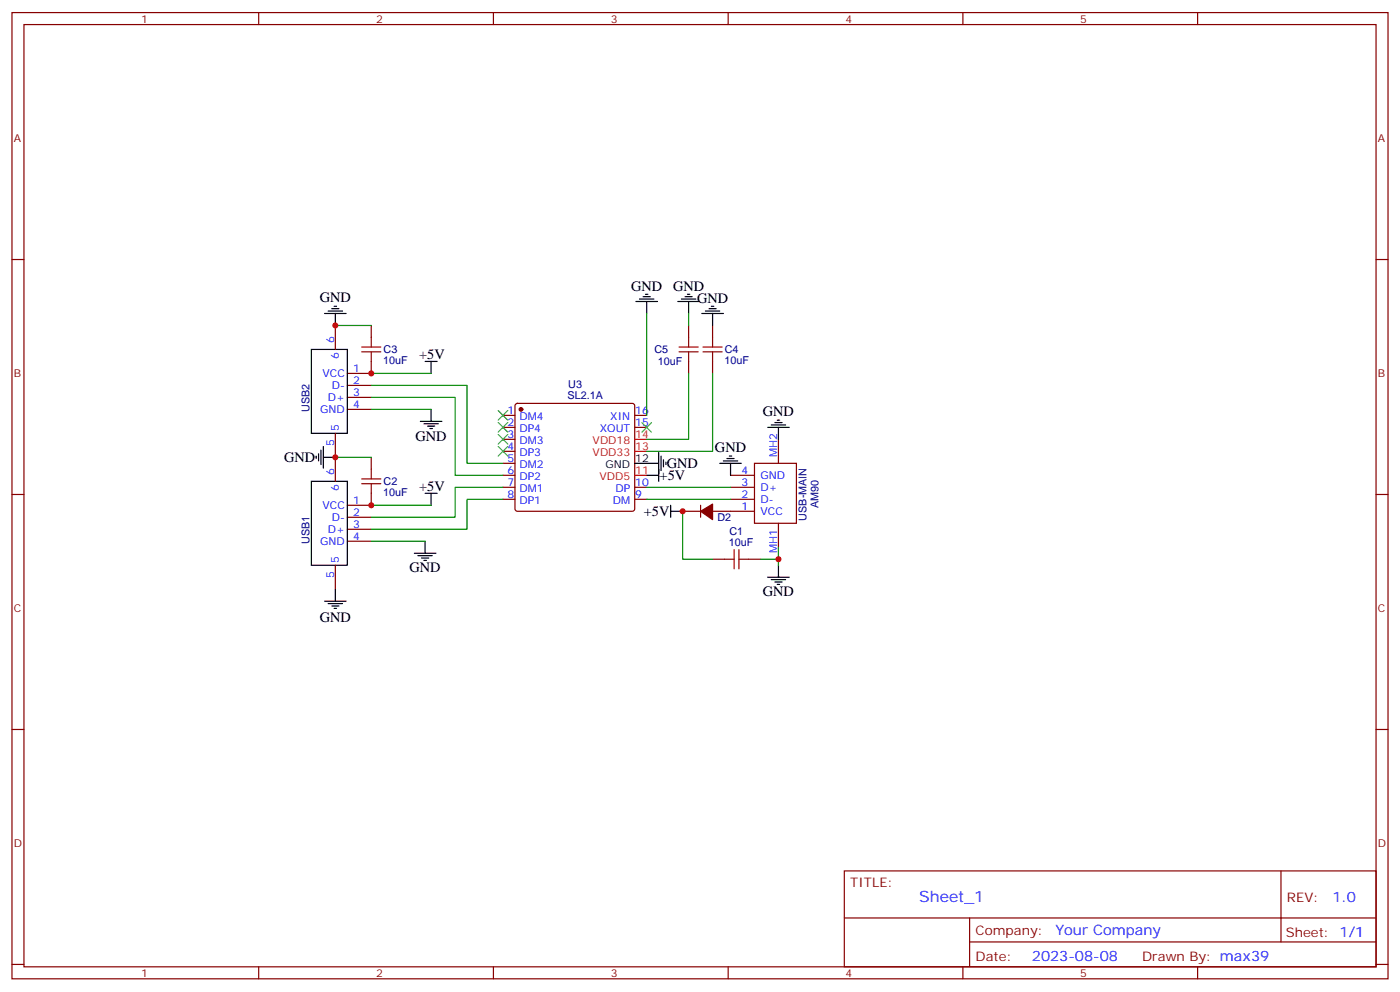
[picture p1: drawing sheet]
<svg xmlns="http://www.w3.org/2000/svg" width="412mm" height="292mm" viewBox="0 0 412 292" stroke-linecap="round" stroke-linejoin="round" font-family="sans-serif">
<g fill="none" stroke="#870000" stroke-width=".35">
<path d="M3.5 3.7h405.4v284.3h-405.4zM7.1 7.2h398.2v277.3h-398.2zM76.2 3.7v3.5M145.3 3.7v3.5M214.5 3.7v3.5M283.6 3.7v3.5M352.8 3.7v3.5M3.5 76.4h3.6M405.3 76.4h3.6M98.8 95.8v7M109.4 95.8v3.5M202.8 95.8v3.5"/>
<path d="M209.9 95.8v3.5M102.3 113.4h7.1M102.3 116.9h7.1M109.4 106.4v3.5h-7.1M151.9 118.9l.5-.2h33.9l.5 .2 .2 .5v30.4l-.3 .5-.4 .2h-33.9l-.5-.3-.2-.4v-30.4zM202.8 106.4v3.5M209.9 106.4v3.5M98.8 127.5v14.1M102.3 120.5h7.1M109.4 134.6v3.5M148.2 122.2h3.5M148.2 125.8h3.5"/>
<path d="M148.2 129.3h3.5M148.2 132.8h3.5M148.2 136.3h3.5M148.2 139.9h3.5M187 122.2h3.5M187 125.8h3.5M215.2 139.9h7M222.2 136.3h12.4v17.7h-12.4zM229.3 129.3v7M3.5 145.5h3.6M102.3 152.2h7.1M102.3 155.8h7.1"/>
<path d="M102.3 159.3h7.1M109.4 145.2v3.5h-7.1M148.2 143.4h3.5M148.2 146.9h3.5M187 143.4h3.5M187 146.9h3.5M201.1 150.5h5.3M206.4 148.7v3.5M209.9 150.5h12.3M215.2 143.4h7M215.2 146.9h7M229.3 154v7"/>
<path d="M405.3 145.5h3.6M98.8 166.3v7.1M209.9 164.6h3.5M220.5 164.6h3.5M3.5 214.7h3.6M405.3 214.7h3.6M248.7 256.3h156.6v28.2h-156.6zM377.3 256.3v20.9M248.7 270.1h156.5M285.6 277.2h119.6M285.6 270.1v14.2M3.5 283.8h3.6"/>
<path d="M76.2 284.5v3.5M145.3 284.5v3.5M214.5 284.5v3.5M283.6 284.5v3.5M352.8 284.5v3.5M405.3 283.8h3.6"/>
</g>
<g fill="#870000" stroke="#870000" stroke-width=".35">
<path d="M206.4 150.5l3.5-2.2v4.6z"/>
<circle cx="153.5" cy="120.5" r=".53"/>
</g>
<path d="M187 139.9h3.5M187 132.8h3.5M187 129.3h3.5" fill="none" stroke="#f00" stroke-width=".35"/>
<g fill="none" stroke="#000" stroke-width=".35">
<path d="M95.6 92.3h6.4M96.7 91.5h4.2M97.7 90.8h2.1M98.4 90.1h.7M98.8 92.3v3.5M187.3 88.7h6.4M188.4 88h4.2M189.4 87.3h2.2M190.1 86.6h.8M190.5 88.7v3.6M199.7 88.7h6.3M200.7 88h4.3"/>
<path d="M201.8 87.3h2.1M202.5 86.6h.7M202.8 88.7v3.6M206.7 92.3h6.4M207.8 91.5h4.2M208.8 90.8h2.2M209.5 90.1h.8M209.9 92.3v3.5M91.7 102.8h10.6v24.7h-10.6zM125.2 106.4h3.6M127 106.4v3.5M93.1 134.2v.7"/>
<path d="M93.8 133.5v2.1M94.5 132.5v4.2M95.2 134.6h3.6M95.2 131.4v6.4M123.8 124h6.4M124.9 124.7h4.2M125.9 125.4h2.2M126.6 126.1h.8M127 120.5v3.5M187 136.3h7M190.5 139.9h3.5M194 133.2v8.4"/>
<path d="M194.7 134.2v4.3M195.4 135.3v2.1M196.1 136v.7M212 136.3h6.4M213.1 135.6h4.2M214.1 134.9h2.2M214.8 134.2h.7M215.2 136.3v3.6M226.1 125.8h6.4M227.2 125.1h4.2M228.2 124.4h2.2M229 123.6h.7"/>
<path d="M229.3 125.8v3.5M91.7 141.6h10.6v24.7h-10.6zM125.2 159.3v3.5M125.2 145.2h3.6M127 145.2v3.5M197.6 150.5h3.5M197.6 148.7v3.5M95.6 176.9h6.4M96.7 177.6h4.2M97.7 178.3h2.1M98.4 179h.7M98.8 173.4v3.5"/>
<path d="M122.1 162.8h6.3M123.1 163.5h4.3M124.2 164.2h2.1M124.9 164.9h.7M226.1 169.9h6.4M227.2 170.6h4.2M228.2 171.3h2.2M229 172h.7M229.3 166.3v3.6"/>
</g>
<g fill="none" stroke="#008700" stroke-width=".35">
<path d="M98.8 95.8h10.6M190.5 92.3v29.9M202.8 92.3v3.5M109.4 116.9h24.7v23h14.1M109.4 113.4h28.2v22.9h10.6M109.4 109.9h17.6M202.8 109.9v19.4h-12.3M209.9 109.9v22.9h-19.4M98.8 134.6h10.6M109.4 120.5h17.6M109.4 148.7h17.6M109.4 159.3h15.8"/>
<path d="M148.2 146.9h-10.6v8.9h-28.2M148.2 143.4h-14.1v8.8h-24.7M190.5 143.4h24.7M190.5 146.9h24.7M201.1 150.5v14.1h8.8M224 164.6h5.3M229.3 161v5.3"/>
</g>
<g fill="none" stroke="#a10000" stroke-width=".35">
<path d="M109.4 99.3v2.8M202.8 99.3v2.8M209.9 99.3v2.8M106.5 102.1h5.7M106.5 103.5h5.7M109.4 103.5v2.9M200 102.1h5.7M200 103.5h5.7M202.8 103.5v2.9M207.1 102.1h5.6M207.1 103.5h5.6M209.9 103.5v2.9"/>
<path d="M109.4 138.1v2.8M106.5 140.9h5.7M106.5 142.3h5.7M109.4 142.3v2.9M213.4 164.6h2.9M216.3 161.7v5.7M217.7 161.7v5.7M217.7 164.6h2.8"/>
</g>
<path d="M146.8 131.4l2.8 2.8M146.8 127.9l2.8 2.8M146.8 124.4l2.8 2.8M146.8 120.8l2.8 2.8M149.6 131.4l-2.8 2.8M149.6 127.9l-2.8 2.8M149.6 124.4l-2.8 2.8M149.6 120.8l-2.8 2.8M189.1 124.4l2.8 2.8M191.9 124.4l-2.8 2.8" fill="none" stroke="#3c3" stroke-width=".35"/>
<g fill="#c00">
<circle cx="201.1" cy="150.5" r=".88"/>
<circle cx="229.3" cy="164.6" r=".88"/>
<circle cx="98.8" cy="134.6" r=".88"/>
<circle cx="109.4" cy="148.7" r=".88"/>
<circle cx="109.4" cy="109.9" r=".88"/>
<circle cx="98.8" cy="95.8" r=".88"/>
</g>
<text font-size="4.6" fill="#00f" x="270.8" y="265.3">Sheet_1</text>
<g font-size="4.2">
<text x="94.2" y="89">GND</text>
<text x="185.9" y="85.5">GND</text>
<text x="198.3" y="85.5">GND</text>
<text x="205.3" y="89">GND</text>
<text x="123.5" y="105.7">+5V</text>
<text x="224.7" y="122.6">GND</text>
<text x="122.4" y="129.6">GND</text>
<text x="83.7" y="136.1">GND</text>
<text x="196.4" y="137.8">GND</text>
<text x="210.6" y="133.1">GND</text>
<text x="194.3" y="141.3">+5V</text>
<text x="123.5" y="144.5">+5V</text>
<text x="189.7" y="151.9">+5V</text>
<text x="120.6" y="168.5">GND</text>
<text x="224.7" y="175.5">GND</text>
<text x="94.2" y="183.1">GND</text>
</g>
<g font-size="4.2" fill="#00f">
<text x="392.5" y="265.6">1.0</text>
<text x="310.9" y="275.1">Your Company</text>
<text x="304" y="282.9">2023-08-08</text>
</g>
<g font-size="3.9" fill="#800">
<text x="250.5" y="260.9">TITLE:</text>
<text x="379.1" y="265.6">REV:</text>
<text x="287.4" y="275.1">Company:</text>
<text x="378.7" y="275.7">Sheet: 1/1</text>
<text x="287.4" y="282.8">Date:</text>
<text x="336.4" y="282.8">Drawn By: max39</text>
</g>
<g font-size="3.2" fill="#800">
<text x="41.6" y="6.7">1</text>
<text x="110.8" y="6.7">2</text>
<text x="179.9" y="6.7">3</text>
<text x="249.1" y="6.7">4</text>
<text x="318.2" y="6.7">5</text>
<text x="4.1" y="41.8">A</text>
<text x="405.9" y="41.8">A</text>
<text x="4.1" y="110.9">B</text>
<text x="405.9" y="110.9">B</text>
<text x="4.1" y="180.1">C</text>
<text x="405.9" y="180.1">C</text>
<text x="4.1" y="249.2">D</text>
<text x="405.9" y="249.2">D</text>
<text x="41.6" y="287.5">1</text>
<text x="110.8" y="287.5">2</text>
<text x="179.9" y="287.5">3</text>
<text x="249.1" y="287.5">4</text>
<text x="318.2" y="287.5">5</text>
</g>
<g font-size="3.2" fill="#00f">
<text x="98.4" y="101.1" transform="rotate(-90 98.4 101.1)">6</text>
<text x="99.8" y="105.6" transform="rotate(-90 99.8 105.6)">6</text>
<text x="95" y="110.9">VCC</text>
<text x="104.1" y="109.5">1</text>
<text x="104.1" y="113.1">2</text>
<text x="96.6" y="118">D+</text>
<text x="97.7" y="114.5">D-</text>
<text x="104.1" y="116.6">3</text>
<text x="94.3" y="121.5">GND</text>
<text x="104.1" y="120.1">4</text>
<text x="149.5" y="121.9">1</text>
<text x="149.5" y="125.4">2</text>
<text x="153" y="123.6">DM4</text>
<text x="179.8" y="123.6">XIN</text>
<text x="187.1" y="125.4">15</text>
<text x="187.1" y="121.9">16</text>
<text x="98.4" y="131.3" transform="rotate(-90 98.4 131.3)">5</text>
<text x="99.8" y="126.8" transform="rotate(-90 99.8 126.8)">5</text>
<text x="149.5" y="128.9">3</text>
<text x="153" y="127.2">DP4</text>
<text x="153" y="130.7">DM3</text>
<text x="176.7" y="127.2">XOUT</text>
<text x="149.5" y="132.5">4</text>
<text x="149.5" y="136">5</text>
<text x="153" y="134.2">DP3</text>
<text x="153" y="137.8">DM2</text>
<text x="229" y="134.6" transform="rotate(-90 229 134.6)">MH2</text>
<text x="98.4" y="139.9" transform="rotate(-90 98.4 139.9)">6</text>
<text x="149.5" y="139.5">6</text>
<text x="149.5" y="143.1">7</text>
<text x="153" y="141.3">DP2</text>
<text x="187.1" y="143.1">10</text>
<text x="218.5" y="139.5">4</text>
<text x="218.5" y="143.1">3</text>
<text x="224" y="140.9">GND</text>
<text x="95" y="149.8">VCC</text>
<text x="99.8" y="144.4" transform="rotate(-90 99.8 144.4)">6</text>
<text x="104.1" y="148.3">1</text>
<text x="149.5" y="146.6">8</text>
<text x="153" y="144.8">DM1</text>
<text x="153" y="148.3">DP1</text>
<text x="180.5" y="148.3">DM</text>
<text x="181.3" y="144.8">DP</text>
<text x="187.1" y="146.6">9</text>
<text x="218.5" y="146.6">2</text>
<text x="224" y="144.5">D+</text>
<text x="224" y="148">D-</text>
<text x="97.7" y="153.3">D-</text>
<text x="104.1" y="151.9">2</text>
<text x="104.1" y="155.4">3</text>
<text x="218.5" y="150.1">1</text>
<text x="224" y="151.5">VCC</text>
<text x="94.3" y="160.3">GND</text>
<text x="96.6" y="156.8">D+</text>
<text x="104.1" y="158.9">4</text>
<text x="99.8" y="165.6" transform="rotate(-90 99.8 165.6)">5</text>
<text x="229" y="162.8" transform="rotate(-90 229 162.8)">MH1</text>
<text x="98.4" y="170.1" transform="rotate(-90 98.4 170.1)">5</text>
</g>
<g font-size="3.2" fill="#000080">
<text x="112.9" y="107.2">10uF</text>
<text x="113" y="104">C3</text>
<text x="192.8" y="104">C5</text>
<text x="193.8" y="107.5">10uF</text>
<text x="213.4" y="107.2">10uF</text>
<text x="213.5" y="104">C4</text>
<text x="167.2" y="117.3">SL2.1A</text>
<text x="167.4" y="114">U3</text>
<text x="91.1" y="121.2" transform="rotate(-90 91.1 121.2)">USB2</text>
<text x="113" y="142.8">C2</text>
<text x="112.9" y="146">10uF</text>
<text x="241.1" y="149.5" transform="rotate(-90 241.1 149.5)">AM90</text>
<text x="211.3" y="153.4">D2</text>
<text x="237.5" y="153.2" transform="rotate(-90 237.5 153.2)">USB-MAIN</text>
<text x="91.1" y="160" transform="rotate(-90 91.1 160)">USB1</text>
<text x="214.7" y="160.7">10uF</text>
<text x="214.9" y="157.5">C1</text>
</g>
<g font-size="3.2" fill="#f00">
<text x="174.6" y="130.7">VDD18</text>
<text x="187.1" y="128.9">14</text>
<text x="174.6" y="134.2">VDD33</text>
<text x="187.1" y="132.5">13</text>
<text x="176.6" y="141.3">VDD5</text>
<text x="187.1" y="139.5">11</text>
</g>
<g font-size="3.2">
<text x="178.4" y="137.8">GND</text>
<text x="187.1" y="136">12</text>
</g>
</svg>
